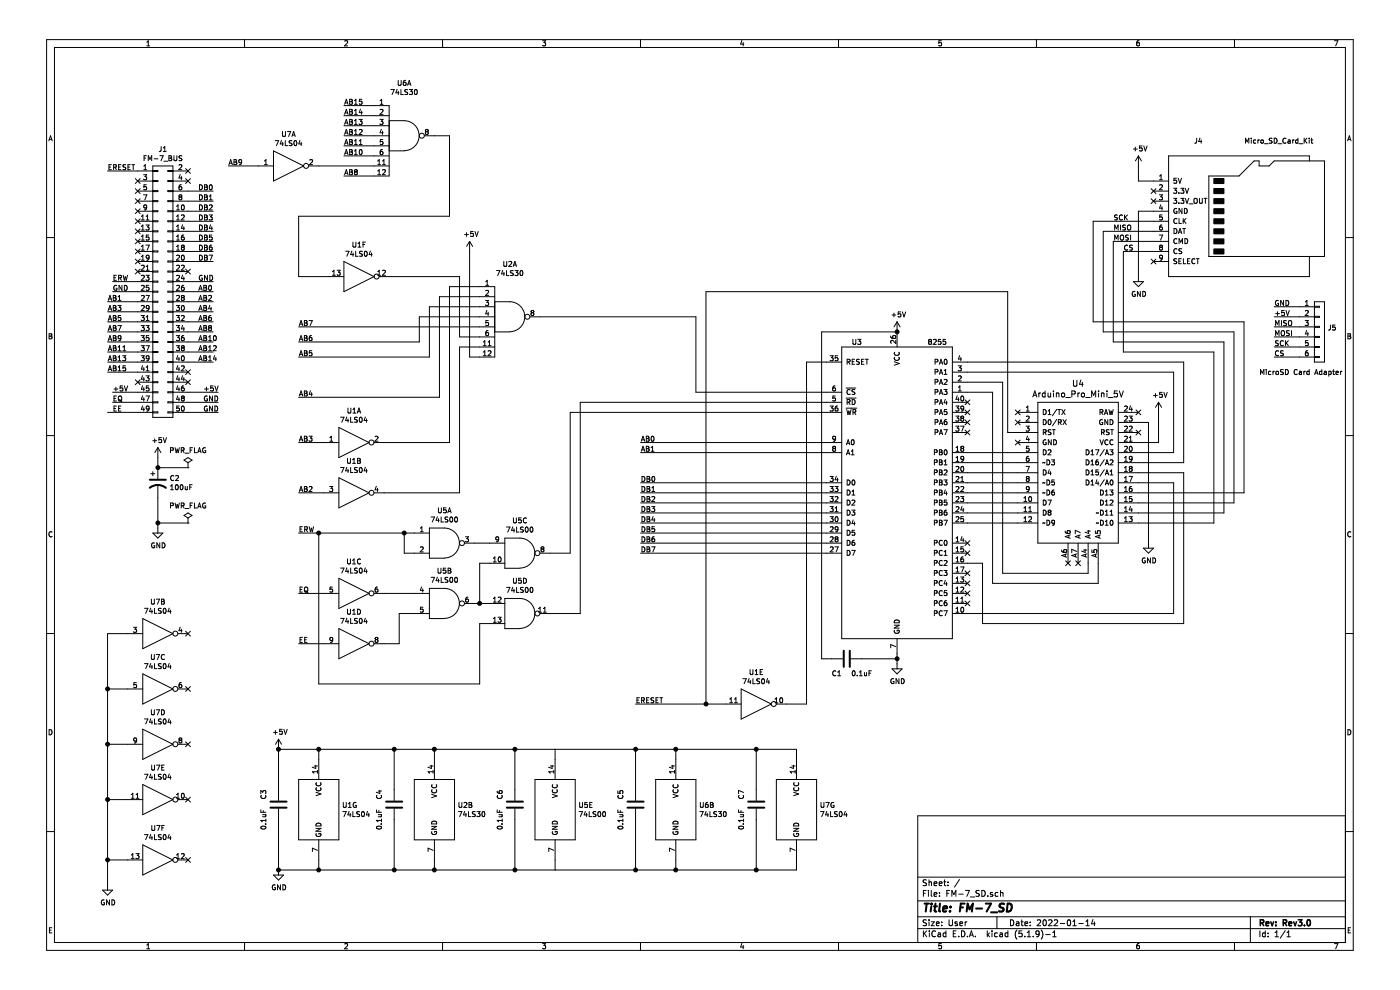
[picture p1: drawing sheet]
EESchema Schematic File Version 4
EELAYER 30 0
EELAYER END
$Descr User 13780 9843
encoding utf-8
Sheet 1 1
Title "FM-7_SD"
Date "2022-01-14"
Rev "Rev3.0"
Comp ""
Comment1 ""
Comment2 ""
Comment3 ""
Comment4 ""
$EndDescr
Text Label 12600 3550 0    50   ~ 0
CS
Text Label 12600 3450 0    50   ~ 0
SCK
Text Label 12600 3350 0    50   ~ 0
MOSI
Text Label 12600 3250 0    50   ~ 0
MISO
Text Label 12600 3150 0    50   ~ 0
+5V
Text Label 12600 3050 0    50   ~ 0
GND
Text Label 11100 2500 0    50   ~ 0
CS
Text Label 11000 2400 0    50   ~ 0
MOSI
Text Label 11000 2300 0    50   ~ 0
MISO
Text Label 11000 2200 0    50   ~ 0
SCK
Wire Wire Line
	12850 3550 12600 3550
Wire Wire Line
	12850 3450 12600 3450
Wire Wire Line
	12850 3350 12600 3350
Wire Wire Line
	12850 3250 12600 3250
Wire Wire Line
	12850 3150 12600 3150
Wire Wire Line
	12850 3050 12600 3050
$Comp
L Connector_Generic:Conn_01x06 J5
U 1 1
P 13050 3250
F 0 "J5" H 13130 3242 50  0000 L CNN
F 1 "MicroSD Card Adapter" H 12450 2800 50  0000 L CNN
F 2 "Connector_PinSocket_2.54mm:PinSocket_1x06_P2.54mm_Vertical" H 13050 3250 50  0001 C CNN
F 3 "~" H 13050 3250 50  0001 C CNN
	1    13050 3250
	1    0    0    -1  
$EndComp
Wire Wire Line
	9950 4300 10050 4300
Wire Wire Line
	9950 2900 9950 4300
Wire Wire Line
	9550 6100 11600 6100
Wire Wire Line
	9550 4500 10050 4500
Wire Wire Line
	9550 4600 10050 4600
Wire Wire Line
	9550 4700 10050 4700
Wire Wire Line
	9550 4800 10050 4800
Wire Wire Line
	9550 4900 10050 4900
Wire Wire Line
	9550 5000 10050 5000
Wire Wire Line
	9550 5100 10050 5100
Wire Wire Line
	9550 5200 10050 5200
Wire Wire Line
	12300 4900 11250 4900
Wire Wire Line
	12300 3200 12300 4900
Wire Wire Line
	10800 3200 12300 3200
Wire Wire Line
	10800 2200 10800 3200
Wire Wire Line
	11400 2200 10800 2200
Wire Wire Line
	12200 5000 11250 5000
Wire Wire Line
	12200 3300 12200 5000
Wire Wire Line
	10900 3300 12200 3300
Wire Wire Line
	10900 2300 10900 3300
Wire Wire Line
	11400 2300 10900 2300
Wire Wire Line
	12100 5100 11250 5100
Wire Wire Line
	12100 3400 12100 5100
Wire Wire Line
	11000 3400 12100 3400
Wire Wire Line
	11000 2400 11000 3400
Wire Wire Line
	11400 2400 11000 2400
Wire Wire Line
	12000 5200 11250 5200
Wire Wire Line
	12000 3500 12000 5200
Wire Wire Line
	11100 3500 12000 3500
Wire Wire Line
	11100 2500 11100 3500
Wire Wire Line
	11400 2500 11100 2500
Wire Wire Line
	9550 3600 11700 3600
Wire Wire Line
	9550 3700 11600 3700
Wire Wire Line
	9550 3800 9900 3800
Wire Wire Line
	9550 3900 9800 3900
$Comp
L Memory_RAM2:Micro_SD_Card_Kit J4
U 1 1
P 12300 2100
F 0 "J4" H 11800 2800 50  0000 L CNN
F 1 "Micro_SD_Card_Kit" H 12300 2800 50  0000 L CNN
F 2 "FM-7_SD:AE-microSD-LLCNV" H 13450 2400 50  0001 C CNN
F 3 "http://katalog.we-online.de/em/datasheet/693072010801.pdf" H 12300 2100 50  0001 C CNN
	1    12300 2100
	1    0    0    -1  
$EndComp
NoConn ~ 11400 1900
NoConn ~ 11400 2000
NoConn ~ 11400 2600
$Comp
L power:+5V #PWR07
U 1 1
P 11250 1650
F 0 "#PWR07" H 11250 1500 50  0001 C CNN
F 1 "+5V" H 11265 1823 50  0000 C CNN
F 2 "" H 11250 1650 50  0001 C CNN
F 3 "" H 11250 1650 50  0001 C CNN
	1    11250 1650
	1    0    0    -1  
$EndComp
Wire Wire Line
	11250 1650 11250 1800
Wire Wire Line
	11250 1800 11400 1800
$Comp
L power:GND #PWR08
U 1 1
P 11250 2750
F 0 "#PWR08" H 11250 2500 50  0001 C CNN
F 1 "GND" H 11255 2577 50  0000 C CNN
F 2 "" H 11250 2750 50  0001 C CNN
F 3 "" H 11250 2750 50  0001 C CNN
	1    11250 2750
	1    0    0    -1  
$EndComp
Wire Wire Line
	11400 2100 11250 2100
Wire Wire Line
	11250 2100 11250 2750
$Comp
L power:GND #PWR06
U 1 1
P 1500 5250
F 0 "#PWR06" H 1500 5000 50  0001 C CNN
F 1 "GND" H 1505 5077 50  0000 C CNN
F 2 "" H 1500 5250 50  0001 C CNN
F 3 "" H 1500 5250 50  0001 C CNN
	1    1500 5250
	1    0    0    -1  
$EndComp
$Comp
L Device:CP1 C2
U 1 1
P 1500 4800
F 0 "C2" H 1615 4846 50  0000 L CNN
F 1 "100uF" H 1615 4755 50  0000 L CNN
F 2 "Capacitor_THT:CP_Radial_D5.0mm_P2.50mm" H 1500 4800 50  0001 C CNN
F 3 "~" H 1500 4800 50  0001 C CNN
	1    1500 4800
	1    0    0    -1  
$EndComp
Connection ~ 1500 4650
Wire Wire Line
	1500 4650 1800 4650
Wire Wire Line
	1500 4550 1500 4650
$Comp
L power:+5V #PWR05
U 1 1
P 1500 4550
F 0 "#PWR05" H 1500 4400 50  0001 C CNN
F 1 "+5V" H 1515 4723 50  0000 C CNN
F 2 "" H 1500 4550 50  0001 C CNN
F 3 "" H 1500 4550 50  0001 C CNN
	1    1500 4550
	1    0    0    -1  
$EndComp
$Comp
L power:PWR_FLAG #FLG01
U 1 1
P 1800 4650
F 0 "#FLG01" H 1800 4725 50  0001 C CNN
F 1 "PWR_FLAG" H 1800 4823 50  0000 C CNN
F 2 "" H 1800 4650 50  0001 C CNN
F 3 "~" H 1800 4650 50  0001 C CNN
	1    1800 4650
	1    0    0    -1  
$EndComp
Wire Wire Line
	11450 4400 11450 4100
Wire Wire Line
	11250 4400 11450 4400
NoConn ~ 10050 4100
NoConn ~ 10050 4200
NoConn ~ 10050 4400
NoConn ~ 10550 5600
NoConn ~ 10650 5600
NoConn ~ 11250 4300
NoConn ~ 11250 4100
NoConn ~ 9550 6000
NoConn ~ 9550 5900
NoConn ~ 9550 5800
NoConn ~ 9550 5700
NoConn ~ 9550 5500
NoConn ~ 9550 5400
NoConn ~ 9550 4300
NoConn ~ 9550 4200
NoConn ~ 9550 4100
NoConn ~ 9550 4000
$Comp
L power:+5V #PWR010
U 1 1
P 11450 4100
F 0 "#PWR010" H 11450 3950 50  0001 C CNN
F 1 "+5V" H 11465 4273 50  0000 C CNN
F 2 "" H 11450 4100 50  0001 C CNN
F 3 "" H 11450 4100 50  0001 C CNN
	1    11450 4100
	1    0    0    -1  
$EndComp
Wire Wire Line
	11350 4200 11350 5400
Wire Wire Line
	11250 4200 11350 4200
$Comp
L power:GND #PWR09
U 1 1
P 11350 5400
F 0 "#PWR09" H 11350 5150 50  0001 C CNN
F 1 "GND" H 11355 5227 50  0000 C CNN
F 2 "" H 11350 5400 50  0001 C CNN
F 3 "" H 11350 5400 50  0001 C CNN
	1    11350 5400
	1    0    0    -1  
$EndComp
Wire Wire Line
	10850 5800 10850 5600
Wire Wire Line
	9800 5800 10850 5800
Wire Wire Line
	9800 3900 9800 5800
Wire Wire Line
	10750 5700 10750 5600
Wire Wire Line
	9900 5700 10750 5700
Wire Wire Line
	9900 3800 9900 5700
Wire Wire Line
	11600 4500 11250 4500
Wire Wire Line
	11600 3700 11600 4500
Wire Wire Line
	11700 4600 11250 4600
Wire Wire Line
	11700 3600 11700 4600
Wire Wire Line
	11700 4700 11250 4700
Wire Wire Line
	11700 6200 11700 4700
Wire Wire Line
	9700 6200 11700 6200
Wire Wire Line
	9700 5600 9700 6200
Wire Wire Line
	9550 5600 9700 5600
Wire Wire Line
	11600 4800 11250 4800
Wire Wire Line
	11600 6100 11600 4800
$Comp
L power:+5V #PWR03
U 1 1
P 8850 3300
F 0 "#PWR03" H 8850 3150 50  0001 C CNN
F 1 "+5V" H 8865 3473 50  0000 C CNN
F 2 "" H 8850 3300 50  0001 C CNN
F 3 "" H 8850 3300 50  0001 C CNN
	1    8850 3300
	1    0    0    -1  
$EndComp
Wire Wire Line
	8100 3300 8850 3300
Wire Wire Line
	8100 6550 8100 3300
Wire Wire Line
	8200 6550 8100 6550
Wire Wire Line
	8850 6500 8850 6550
Wire Wire Line
	8850 6550 8850 6600
Connection ~ 8850 6550
Wire Wire Line
	8500 6550 8850 6550
$Comp
L power:GND #PWR04
U 1 1
P 8850 6600
F 0 "#PWR04" H 8850 6350 50  0001 C CNN
F 1 "GND" H 8855 6427 50  0000 C CNN
F 2 "" H 8850 6600 50  0001 C CNN
F 3 "" H 8850 6600 50  0001 C CNN
	1    8850 6600
	1    0    0    -1  
$EndComp
$Comp
L Device:C C1
U 1 1
P 8350 6550
F 0 "C1" V 8200 6650 50  0000 C CNN
F 1 "0.1uF" V 8200 6400 50  0000 C CNN
F 2 "Capacitor_THT:C_Rect_L4.0mm_W2.5mm_P2.50mm" H 8388 6400 50  0001 C CNN
F 3 "~" H 8350 6550 50  0001 C CNN
	1    8350 6550
	0    -1   -1   0   
$EndComp
Connection ~ 8850 3300
$Comp
L Interface:8255 U3
U 1 1
P 8850 4900
F 0 "U3" H 8450 6400 50  0000 C CNN
F 1 "8255" H 9250 6400 50  0000 C CNN
F 2 "Package_DIP:DIP-40_W15.24mm_LongPads" H 8850 5200 50  0001 C CNN
F 3 "http://aturing.umcs.maine.edu/~meadow/courses/cos335/Intel8255A.pdf" H 8850 5200 50  0001 C CNN
	1    8850 4900
	1    0    0    -1  
$EndComp
Wire Wire Line
	7950 3600 8150 3600
Wire Wire Line
	7950 7000 7950 3600
$Comp
L Arduino:Arduino_Pro_Mini U4
U 1 1
P 10650 4700
F 0 "U4" H 10650 5589 60  0000 C CNN
F 1 "Arduino_Pro_Mini_5V" H 10650 5483 60  0000 C CNN
F 2 "FM-7_SD:Arduino_Pro_Mini" H 11450 3950 60  0001 C CNN
F 3 "https://www.sparkfun.com/products/11113" H 10850 3500 60  0001 C CNN
	1    10650 4700
	1    0    0    -1  
$EndComp
Wire Wire Line
	1800 2900 2050 2900
Wire Wire Line
	1800 3000 2050 3000
Wire Wire Line
	1800 3100 2050 3100
Wire Wire Line
	1800 3200 2050 3200
Wire Wire Line
	1800 1900 2050 1900
Wire Wire Line
	1800 2100 2050 2100
Wire Wire Line
	1800 2300 2050 2300
Wire Wire Line
	1800 2500 2050 2500
Wire Wire Line
	1050 4000 1300 4000
Wire Wire Line
	1050 2800 1300 2800
Wire Wire Line
	1050 3900 1300 3900
Wire Wire Line
	1800 2800 2050 2800
Wire Wire Line
	1050 2900 1300 2900
Wire Wire Line
	1000 3000 1300 3000
Wire Wire Line
	1000 3100 1300 3100
Wire Wire Line
	1000 3200 1300 3200
Wire Wire Line
	1000 3300 1300 3300
Wire Wire Line
	1800 2000 2050 2000
Wire Wire Line
	1800 2200 2050 2200
Wire Wire Line
	1800 2400 2050 2400
Wire Wire Line
	1800 2600 2050 2600
Wire Wire Line
	1000 4100 1300 4100
Wire Wire Line
	1000 1700 1300 1700
Wire Wire Line
	1800 3900 2100 3900
Wire Wire Line
	1800 4000 2100 4000
Wire Wire Line
	1800 4100 2100 4100
Text Label 1900 2900 0    50   ~ 0
AB0
Text Label 1900 3000 0    50   ~ 0
AB2
Text Label 1900 3100 0    50   ~ 0
AB4
Text Label 1900 3200 0    50   ~ 0
AB6
Text Label 1900 1900 0    50   ~ 0
DB0
Text Label 1900 2100 0    50   ~ 0
DB2
Text Label 1900 2300 0    50   ~ 0
DB4
Text Label 1900 2500 0    50   ~ 0
DB6
Text Label 1050 4000 0    50   ~ 0
EQ
Text Label 1050 2800 0    50   ~ 0
ERW
Text Label 1050 3900 0    50   ~ 0
+5V
Text Label 1900 2800 0    50   ~ 0
GND
Text Label 1050 2900 0    50   ~ 0
GND
Text Label 1000 3000 0    50   ~ 0
AB1
Text Label 1000 3100 0    50   ~ 0
AB3
Text Label 1000 3200 0    50   ~ 0
AB5
Text Label 1000 3300 0    50   ~ 0
AB7
Text Label 1900 2000 0    50   ~ 0
DB1
Text Label 1900 2200 0    50   ~ 0
DB3
Text Label 1900 2400 0    50   ~ 0
DB5
Text Label 1900 2600 0    50   ~ 0
DB7
Text Label 1050 4100 0    50   ~ 0
EE
Text Label 1000 1700 0    50   ~ 0
ERESET
Text Label 1950 3900 0    50   ~ 0
+5V
Text Label 1950 4000 0    50   ~ 0
GND
Text Label 1950 4100 0    50   ~ 0
GND
$Comp
L 74xx:74LS04 U1
U 3 1
P 3450 5900
F 0 "U1" H 3450 6217 50  0000 C CNN
F 1 "74LS04" H 3450 6126 50  0000 C CNN
F 2 "Package_DIP:DIP-14_W7.62mm_LongPads" H 3450 5900 50  0001 C CNN
F 3 "http://www.ti.com/lit/gpn/sn74LS04" H 3450 5900 50  0001 C CNN
	3    3450 5900
	1    0    0    -1  
$EndComp
$Comp
L 74xx:74LS04 U1
U 1 1
P 3450 4400
F 0 "U1" H 3450 4717 50  0000 C CNN
F 1 "74LS04" H 3450 4626 50  0000 C CNN
F 2 "Package_DIP:DIP-14_W7.62mm_LongPads" H 3450 4400 50  0001 C CNN
F 3 "http://www.ti.com/lit/gpn/sn74LS04" H 3450 4400 50  0001 C CNN
	1    3450 4400
	1    0    0    -1  
$EndComp
$Comp
L 74xx:74LS04 U1
U 2 1
P 3450 4900
F 0 "U1" H 3450 5217 50  0000 C CNN
F 1 "74LS04" H 3450 5126 50  0000 C CNN
F 2 "Package_DIP:DIP-14_W7.62mm_LongPads" H 3450 4900 50  0001 C CNN
F 3 "http://www.ti.com/lit/gpn/sn74LS04" H 3450 4900 50  0001 C CNN
	2    3450 4900
	1    0    0    -1  
$EndComp
$Comp
L 74xx:74LS04 U1
U 4 1
P 3450 6400
F 0 "U1" H 3450 6717 50  0000 C CNN
F 1 "74LS04" H 3450 6626 50  0000 C CNN
F 2 "Package_DIP:DIP-14_W7.62mm_LongPads" H 3450 6400 50  0001 C CNN
F 3 "http://www.ti.com/lit/gpn/sn74LS04" H 3450 6400 50  0001 C CNN
	4    3450 6400
	1    0    0    -1  
$EndComp
$Comp
L 74xx:74LS04 U1
U 5 1
P 7450 7000
F 0 "U1" H 7450 7317 50  0000 C CNN
F 1 "74LS04" H 7450 7226 50  0000 C CNN
F 2 "Package_DIP:DIP-14_W7.62mm_LongPads" H 7450 7000 50  0001 C CNN
F 3 "http://www.ti.com/lit/gpn/sn74LS04" H 7450 7000 50  0001 C CNN
	5    7450 7000
	1    0    0    -1  
$EndComp
$Comp
L 74xx:74LS04 U1
U 7 1
P 3100 8050
F 0 "U1" H 3330 8096 50  0000 L CNN
F 1 "74LS04" H 3330 8005 50  0000 L CNN
F 2 "Package_DIP:DIP-14_W7.62mm_LongPads" H 3100 8050 50  0001 C CNN
F 3 "http://www.ti.com/lit/gpn/sn74LS04" H 3100 8050 50  0001 C CNN
	7    3100 8050
	1    0    0    -1  
$EndComp
$Comp
L 74xx:74LS30 U2
U 1 1
P 5000 3150
F 0 "U2" H 5000 3675 50  0000 C CNN
F 1 "74LS30" H 5000 3584 50  0000 C CNN
F 2 "Package_DIP:DIP-14_W7.62mm_LongPads" H 5000 3150 50  0001 C CNN
F 3 "http://www.ti.com/lit/gpn/sn74LS30" H 5000 3150 50  0001 C CNN
	1    5000 3150
	1    0    0    -1  
$EndComp
$Comp
L 74xx:74LS30 U2
U 2 1
P 4250 8050
F 0 "U2" H 4480 8096 50  0000 L CNN
F 1 "74LS30" H 4480 8005 50  0000 L CNN
F 2 "Package_DIP:DIP-14_W7.62mm_LongPads" H 4250 8050 50  0001 C CNN
F 3 "http://www.ti.com/lit/gpn/sn74LS30" H 4250 8050 50  0001 C CNN
	2    4250 8050
	1    0    0    -1  
$EndComp
Wire Wire Line
	2900 2750 3200 2750
Wire Wire Line
	3800 2750 4500 2750
Wire Wire Line
	4500 2750 4500 3350
Wire Wire Line
	4500 3350 4700 3350
Wire Wire Line
	4100 3400 4100 3150
Wire Wire Line
	4100 3150 4700 3150
Wire Wire Line
	4200 3050 4700 3050
Wire Wire Line
	4300 2950 4700 2950
Wire Wire Line
	2900 4400 3150 4400
Wire Wire Line
	4400 2850 4700 2850
Text Label 2900 3250 0    50   ~ 0
AB7
Text Label 2900 3400 0    50   ~ 0
AB6
Text Label 2900 3550 0    50   ~ 0
AB5
Text Label 2900 3950 0    50   ~ 0
AB4
Text Label 2900 4400 0    50   ~ 0
AB3
$Comp
L 74xx:74LS04 U1
U 6 1
P 3500 2750
F 0 "U1" H 3500 3067 50  0000 C CNN
F 1 "74LS04" H 3500 2976 50  0000 C CNN
F 2 "Package_DIP:DIP-14_W7.62mm_LongPads" H 3500 2750 50  0001 C CNN
F 3 "http://www.ti.com/lit/gpn/sn74LS04" H 3500 2750 50  0001 C CNN
	6    3500 2750
	1    0    0    -1  
$EndComp
Wire Wire Line
	2900 3250 4700 3250
Wire Wire Line
	2900 3400 4100 3400
Wire Wire Line
	2900 3550 4200 3550
Wire Wire Line
	4200 3550 4200 3050
Wire Wire Line
	3150 4900 2900 4900
Text Label 2900 4900 0    50   ~ 0
AB2
Wire Wire Line
	4300 2950 4300 3950
Wire Wire Line
	4400 2850 4400 4400
Wire Wire Line
	4400 4400 3750 4400
Wire Wire Line
	4700 3450 4500 3450
Wire Wire Line
	4500 3450 4500 4900
Wire Wire Line
	4500 4900 3750 4900
Wire Wire Line
	4700 3550 4600 3550
Wire Wire Line
	4600 3550 4600 2500
$Comp
L power:+5V #PWR01
U 1 1
P 4600 2500
F 0 "#PWR01" H 4600 2350 50  0001 C CNN
F 1 "+5V" H 4615 2673 50  0000 C CNN
F 2 "" H 4600 2500 50  0001 C CNN
F 3 "" H 4600 2500 50  0001 C CNN
	1    4600 2500
	1    0    0    -1  
$EndComp
Wire Wire Line
	6850 3150 6850 3900
Wire Wire Line
	6850 3900 8150 3900
Wire Wire Line
	7750 7000 7950 7000
Wire Wire Line
	7150 7000 6950 7000
Wire Wire Line
	6950 7000 6950 2900
Wire Wire Line
	6950 2900 9950 2900
Wire Wire Line
	6950 7000 6250 7000
Connection ~ 6950 7000
Text Label 6250 7000 0    50   ~ 0
ERESET
Wire Wire Line
	8150 4400 6300 4400
Wire Wire Line
	8150 4500 6300 4500
Wire Wire Line
	8150 4800 6300 4800
Wire Wire Line
	8150 4900 6300 4900
Wire Wire Line
	8150 5000 6300 5000
Wire Wire Line
	8150 5100 6300 5100
Wire Wire Line
	8150 5200 6300 5200
Wire Wire Line
	8150 5300 6300 5300
Wire Wire Line
	8150 5400 6300 5400
Wire Wire Line
	8150 5500 6300 5500
Text Label 6300 4500 0    50   ~ 0
AB1
Text Label 6300 4400 0    50   ~ 0
AB0
Text Label 6300 4800 0    50   ~ 0
DB0
Text Label 6300 4900 0    50   ~ 0
DB1
Text Label 6300 5000 0    50   ~ 0
DB2
Text Label 6300 5100 0    50   ~ 0
DB3
Text Label 6300 5200 0    50   ~ 0
DB4
Text Label 6300 5300 0    50   ~ 0
DB5
Text Label 6300 5400 0    50   ~ 0
DB6
Text Label 6300 5500 0    50   ~ 0
DB7
$Comp
L 74xx:74LS00 U5
U 2 1
P 4350 6000
F 0 "U5" H 4350 6325 50  0000 C CNN
F 1 "74LS00" H 4350 6234 50  0000 C CNN
F 2 "Package_DIP:DIP-14_W7.62mm_LongPads" H 4350 6000 50  0001 C CNN
F 3 "http://www.ti.com/lit/gpn/sn74ls00" H 4350 6000 50  0001 C CNN
	2    4350 6000
	1    0    0    -1  
$EndComp
$Comp
L 74xx:74LS00 U5
U 4 1
P 5100 6100
F 0 "U5" H 5100 6425 50  0000 C CNN
F 1 "74LS00" H 5100 6334 50  0000 C CNN
F 2 "Package_DIP:DIP-14_W7.62mm_LongPads" H 5100 6100 50  0001 C CNN
F 3 "http://www.ti.com/lit/gpn/sn74ls00" H 5100 6100 50  0001 C CNN
	4    5100 6100
	1    0    0    -1  
$EndComp
$Comp
L 74xx:74LS00 U5
U 3 1
P 5100 5500
F 0 "U5" H 5100 5825 50  0000 C CNN
F 1 "74LS00" H 5100 5734 50  0000 C CNN
F 2 "Package_DIP:DIP-14_W7.62mm_LongPads" H 5100 5500 50  0001 C CNN
F 3 "http://www.ti.com/lit/gpn/sn74ls00" H 5100 5500 50  0001 C CNN
	3    5100 5500
	1    0    0    -1  
$EndComp
$Comp
L 74xx:74LS00 U5
U 1 1
P 4350 5400
F 0 "U5" H 4350 5725 50  0000 C CNN
F 1 "74LS00" H 4350 5634 50  0000 C CNN
F 2 "Package_DIP:DIP-14_W7.62mm_LongPads" H 4350 5400 50  0001 C CNN
F 3 "http://www.ti.com/lit/gpn/sn74ls00" H 4350 5400 50  0001 C CNN
	1    4350 5400
	1    0    0    -1  
$EndComp
$Comp
L 74xx:74LS00 U5
U 5 1
P 5450 8050
F 0 "U5" H 5680 8096 50  0000 L CNN
F 1 "74LS00" H 5680 8005 50  0000 L CNN
F 2 "Package_DIP:DIP-14_W7.62mm_LongPads" H 5450 8050 50  0001 C CNN
F 3 "http://www.ti.com/lit/gpn/sn74ls00" H 5450 8050 50  0001 C CNN
	5    5450 8050
	1    0    0    -1  
$EndComp
Wire Wire Line
	4050 5300 3950 5300
Wire Wire Line
	3150 5900 2900 5900
Wire Wire Line
	3150 6400 2900 6400
Wire Wire Line
	4050 5500 3950 5500
Wire Wire Line
	3950 5500 3950 5300
Connection ~ 3950 5300
Wire Wire Line
	3950 5300 3100 5300
Wire Wire Line
	3750 5900 4050 5900
Wire Wire Line
	4050 6100 3900 6100
Wire Wire Line
	3900 6100 3900 6400
Wire Wire Line
	3900 6400 3750 6400
Wire Wire Line
	4650 6000 4700 6000
Wire Wire Line
	3100 5300 3100 6800
Wire Wire Line
	3100 6800 4700 6800
Wire Wire Line
	4700 6800 4700 6200
Wire Wire Line
	4700 6200 4800 6200
Connection ~ 3100 5300
Wire Wire Line
	3100 5300 2900 5300
Wire Wire Line
	4700 6000 4700 5600
Wire Wire Line
	4700 5600 4800 5600
Connection ~ 4700 6000
Wire Wire Line
	4700 6000 4800 6000
Wire Wire Line
	4650 5400 4800 5400
Wire Wire Line
	5400 5500 5600 5500
Wire Wire Line
	5600 5500 5600 4100
Wire Wire Line
	5600 4100 8150 4100
Wire Wire Line
	5400 6100 5700 6100
Wire Wire Line
	5700 6100 5700 4000
Wire Wire Line
	5700 4000 8150 4000
Text Label 2900 5300 0    50   ~ 0
ERW
Text Label 2900 5900 0    50   ~ 0
EQ
Text Label 2900 6400 0    50   ~ 0
EE
Wire Wire Line
	1500 5200 1800 5200
$Comp
L power:PWR_FLAG #FLG0101
U 1 1
P 1800 5200
F 0 "#FLG0101" H 1800 5275 50  0001 C CNN
F 1 "PWR_FLAG" H 1800 5373 50  0000 C CNN
F 2 "" H 1800 5200 50  0001 C CNN
F 3 "~" H 1800 5200 50  0001 C CNN
	1    1800 5200
	1    0    0    -1  
$EndComp
Wire Wire Line
	1500 4950 1500 5200
Connection ~ 1500 5200
Wire Wire Line
	1500 5200 1500 5250
$Comp
L Device:C C3
U 1 1
P 2700 8000
F 0 "C3" V 2550 8100 50  0000 C CNN
F 1 "0.1uF" V 2550 7850 50  0000 C CNN
F 2 "Capacitor_THT:C_Rect_L4.0mm_W2.5mm_P2.50mm" H 2738 7850 50  0001 C CNN
F 3 "~" H 2700 8000 50  0001 C CNN
	1    2700 8000
	1    0    0    -1  
$EndComp
Wire Wire Line
	2700 7850 2700 7450
Wire Wire Line
	2700 7450 3100 7450
Wire Wire Line
	3100 7450 3100 7550
Wire Wire Line
	2700 8150 2700 8650
Wire Wire Line
	2700 8650 3100 8650
Wire Wire Line
	3100 8650 3100 8550
$Comp
L Device:C C4
U 1 1
P 3850 8000
F 0 "C4" V 3700 8100 50  0000 C CNN
F 1 "0.1uF" V 3700 7850 50  0000 C CNN
F 2 "Capacitor_THT:C_Rect_L4.0mm_W2.5mm_P2.50mm" H 3888 7850 50  0001 C CNN
F 3 "~" H 3850 8000 50  0001 C CNN
	1    3850 8000
	1    0    0    -1  
$EndComp
Wire Wire Line
	3850 7850 3850 7450
Wire Wire Line
	3850 7450 4250 7450
Wire Wire Line
	3850 8150 3850 8650
Wire Wire Line
	3850 8650 4250 8650
$Comp
L Device:C C6
U 1 1
P 5050 8000
F 0 "C6" V 4900 8100 50  0000 C CNN
F 1 "0.1uF" V 4900 7850 50  0000 C CNN
F 2 "Capacitor_THT:C_Rect_L4.0mm_W2.5mm_P2.50mm" H 5088 7850 50  0001 C CNN
F 3 "~" H 5050 8000 50  0001 C CNN
	1    5050 8000
	1    0    0    -1  
$EndComp
Wire Wire Line
	5050 7850 5050 7450
Wire Wire Line
	5050 8150 5050 8650
Wire Wire Line
	5450 7450 5450 7550
Wire Wire Line
	5450 8550 5450 8650
Wire Wire Line
	4250 7450 4250 7550
Wire Wire Line
	4250 8550 4250 8650
Wire Wire Line
	3100 7450 3850 7450
Connection ~ 3100 7450
Connection ~ 3850 7450
Connection ~ 4250 7450
Wire Wire Line
	3100 8650 3850 8650
Connection ~ 3100 8650
Connection ~ 3850 8650
Connection ~ 4250 8650
$Comp
L power:GND #PWR0102
U 1 1
P 2700 8650
F 0 "#PWR0102" H 2700 8400 50  0001 C CNN
F 1 "GND" H 2705 8477 50  0000 C CNN
F 2 "" H 2700 8650 50  0001 C CNN
F 3 "" H 2700 8650 50  0001 C CNN
	1    2700 8650
	1    0    0    -1  
$EndComp
Connection ~ 2700 8650
$Comp
L power:+5V #PWR0103
U 1 1
P 2700 7450
F 0 "#PWR0103" H 2700 7300 50  0001 C CNN
F 1 "+5V" H 2715 7623 50  0000 C CNN
F 2 "" H 2700 7450 50  0001 C CNN
F 3 "" H 2700 7450 50  0001 C CNN
	1    2700 7450
	1    0    0    -1  
$EndComp
Connection ~ 2700 7450
Wire Wire Line
	5300 3150 6850 3150
Wire Wire Line
	2900 3950 4300 3950
Wire Wire Line
	4250 7450 5050 7450
Wire Wire Line
	4250 8650 5050 8650
Connection ~ 5050 7450
Wire Wire Line
	5050 7450 5450 7450
Connection ~ 5050 8650
Wire Wire Line
	5050 8650 5450 8650
$Comp
L Connector_Generic:Conn_02x25_Odd_Even J1
U 1 1
P 1500 2900
F 0 "J1" H 1550 4317 50  0000 C CNN
F 1 "FM-7_BUS" H 1550 4226 50  0000 C CNN
F 2 "Connector_PinHeader_2.54mm:PinHeader_2x25_P2.54mm_Horizontal" H 1500 2900 50  0001 C CNN
F 3 "~" H 1500 2900 50  0001 C CNN
	1    1500 2900
	1    0    0    -1  
$EndComp
NoConn ~ 1800 2700
NoConn ~ 1800 3700
NoConn ~ 1800 3800
NoConn ~ 1300 3800
NoConn ~ 1300 2700
NoConn ~ 1300 2600
NoConn ~ 1300 2500
NoConn ~ 1300 2400
NoConn ~ 1300 2300
NoConn ~ 1300 2200
NoConn ~ 1300 2100
NoConn ~ 1300 2000
NoConn ~ 1300 1900
NoConn ~ 1300 1800
NoConn ~ 1800 1700
$Comp
L 74xx:74LS30 U6
U 1 1
P 3950 1350
F 0 "U6" H 3950 1875 50  0000 C CNN
F 1 "74LS30" H 3950 1784 50  0000 C CNN
F 2 "Package_DIP:DIP-14_W7.62mm_LongPads" H 3950 1350 50  0001 C CNN
F 3 "http://www.ti.com/lit/gpn/sn74LS30" H 3950 1350 50  0001 C CNN
	1    3950 1350
	1    0    0    -1  
$EndComp
$Comp
L 74xx:74LS30 U6
U 2 1
P 6650 8050
F 0 "U6" H 6880 8096 50  0000 L CNN
F 1 "74LS30" H 6880 8005 50  0000 L CNN
F 2 "Package_DIP:DIP-14_W7.62mm_LongPads" H 6650 8050 50  0001 C CNN
F 3 "http://www.ti.com/lit/gpn/sn74LS30" H 6650 8050 50  0001 C CNN
	2    6650 8050
	1    0    0    -1  
$EndComp
$Comp
L 74xx:74LS04 U7
U 1 1
P 2800 1650
F 0 "U7" H 2800 1967 50  0000 C CNN
F 1 "74LS04" H 2800 1876 50  0000 C CNN
F 2 "Package_DIP:DIP-14_W7.62mm_LongPads" H 2800 1650 50  0001 C CNN
F 3 "http://www.ti.com/lit/gpn/sn74LS04" H 2800 1650 50  0001 C CNN
	1    2800 1650
	1    0    0    -1  
$EndComp
$Comp
L 74xx:74LS04 U7
U 2 1
P 1500 6300
F 0 "U7" H 1500 6617 50  0000 C CNN
F 1 "74LS04" H 1500 6526 50  0000 C CNN
F 2 "Package_DIP:DIP-14_W7.62mm_LongPads" H 1500 6300 50  0001 C CNN
F 3 "http://www.ti.com/lit/gpn/sn74LS04" H 1500 6300 50  0001 C CNN
	2    1500 6300
	1    0    0    -1  
$EndComp
$Comp
L 74xx:74LS04 U7
U 3 1
P 1500 6850
F 0 "U7" H 1500 7167 50  0000 C CNN
F 1 "74LS04" H 1500 7076 50  0000 C CNN
F 2 "Package_DIP:DIP-14_W7.62mm_LongPads" H 1500 6850 50  0001 C CNN
F 3 "http://www.ti.com/lit/gpn/sn74LS04" H 1500 6850 50  0001 C CNN
	3    1500 6850
	1    0    0    -1  
$EndComp
$Comp
L 74xx:74LS04 U7
U 4 1
P 1500 7400
F 0 "U7" H 1500 7717 50  0000 C CNN
F 1 "74LS04" H 1500 7626 50  0000 C CNN
F 2 "Package_DIP:DIP-14_W7.62mm_LongPads" H 1500 7400 50  0001 C CNN
F 3 "http://www.ti.com/lit/gpn/sn74LS04" H 1500 7400 50  0001 C CNN
	4    1500 7400
	1    0    0    -1  
$EndComp
$Comp
L 74xx:74LS04 U7
U 5 1
P 1500 7950
F 0 "U7" H 1500 8267 50  0000 C CNN
F 1 "74LS04" H 1500 8176 50  0000 C CNN
F 2 "Package_DIP:DIP-14_W7.62mm_LongPads" H 1500 7950 50  0001 C CNN
F 3 "http://www.ti.com/lit/gpn/sn74LS04" H 1500 7950 50  0001 C CNN
	5    1500 7950
	1    0    0    -1  
$EndComp
$Comp
L 74xx:74LS04 U7
U 6 1
P 1500 8550
F 0 "U7" H 1500 8867 50  0000 C CNN
F 1 "74LS04" H 1500 8776 50  0000 C CNN
F 2 "Package_DIP:DIP-14_W7.62mm_LongPads" H 1500 8550 50  0001 C CNN
F 3 "http://www.ti.com/lit/gpn/sn74LS04" H 1500 8550 50  0001 C CNN
	6    1500 8550
	1    0    0    -1  
$EndComp
$Comp
L 74xx:74LS04 U7
U 7 1
P 7850 8050
F 0 "U7" H 8080 8096 50  0000 L CNN
F 1 "74LS04" H 8080 8005 50  0000 L CNN
F 2 "Package_DIP:DIP-14_W7.62mm_LongPads" H 7850 8050 50  0001 C CNN
F 3 "http://www.ti.com/lit/gpn/sn74LS04" H 7850 8050 50  0001 C CNN
	7    7850 8050
	1    0    0    -1  
$EndComp
Wire Wire Line
	1800 3300 2050 3300
Wire Wire Line
	1800 3400 2050 3400
Wire Wire Line
	1800 3500 2050 3500
Wire Wire Line
	1800 3600 2050 3600
Text Label 1900 3300 0    50   ~ 0
AB8
Text Label 1900 3400 0    50   ~ 0
AB10
Text Label 1900 3500 0    50   ~ 0
AB12
Text Label 1900 3600 0    50   ~ 0
AB14
Wire Wire Line
	1000 3400 1300 3400
Wire Wire Line
	1000 3500 1300 3500
Wire Wire Line
	1000 3600 1300 3600
Wire Wire Line
	1000 3700 1300 3700
Text Label 1000 3400 0    50   ~ 0
AB9
Text Label 1000 3500 0    50   ~ 0
AB11
Text Label 1000 3600 0    50   ~ 0
AB13
Text Label 1000 3700 0    50   ~ 0
AB15
Wire Wire Line
	3350 1050 3650 1050
Wire Wire Line
	3350 1150 3650 1150
Wire Wire Line
	3350 1250 3650 1250
Wire Wire Line
	3350 1350 3650 1350
Text Label 3350 1050 0    50   ~ 0
AB15
Text Label 3350 1150 0    50   ~ 0
AB14
Text Label 3350 1250 0    50   ~ 0
AB13
Text Label 3350 1350 0    50   ~ 0
AB12
Wire Wire Line
	3350 1450 3650 1450
Wire Wire Line
	3350 1550 3650 1550
Wire Wire Line
	2200 1650 2500 1650
Wire Wire Line
	3350 1750 3650 1750
Text Label 3350 1450 0    50   ~ 0
AB11
Text Label 3350 1550 0    50   ~ 0
AB10
Text Label 2200 1650 0    50   ~ 0
AB9
Text Label 3350 1750 0    50   ~ 0
AB8
Wire Wire Line
	3650 1650 3100 1650
Wire Wire Line
	2900 2750 2900 2150
Wire Wire Line
	2900 2150 4400 2150
Wire Wire Line
	4400 2150 4400 1350
Wire Wire Line
	4400 1350 4250 1350
NoConn ~ 1800 1800
$Comp
L Device:C C5
U 1 1
P 6250 8000
F 0 "C5" V 6100 8100 50  0000 C CNN
F 1 "0.1uF" V 6100 7850 50  0000 C CNN
F 2 "Capacitor_THT:C_Rect_L4.0mm_W2.5mm_P2.50mm" H 6288 7850 50  0001 C CNN
F 3 "~" H 6250 8000 50  0001 C CNN
	1    6250 8000
	1    0    0    -1  
$EndComp
Wire Wire Line
	6250 7850 6250 7450
Wire Wire Line
	6250 8150 6250 8650
Wire Wire Line
	5450 7450 6250 7450
Wire Wire Line
	5450 8650 6250 8650
Connection ~ 6250 7450
Connection ~ 6250 8650
$Comp
L Device:C C7
U 1 1
P 7450 8000
F 0 "C7" V 7300 8100 50  0000 C CNN
F 1 "0.1uF" V 7300 7850 50  0000 C CNN
F 2 "Capacitor_THT:C_Rect_L4.0mm_W2.5mm_P2.50mm" H 7488 7850 50  0001 C CNN
F 3 "~" H 7450 8000 50  0001 C CNN
	1    7450 8000
	1    0    0    -1  
$EndComp
Wire Wire Line
	7450 7850 7450 7450
Wire Wire Line
	7450 8150 7450 8650
Connection ~ 7450 7450
Wire Wire Line
	7450 7450 7850 7450
Connection ~ 7450 8650
Wire Wire Line
	7450 8650 7850 8650
Wire Wire Line
	6250 7450 6650 7450
Wire Wire Line
	6250 8650 6650 8650
Wire Wire Line
	6650 7550 6650 7450
Connection ~ 6650 7450
Wire Wire Line
	6650 7450 7450 7450
Wire Wire Line
	6650 8550 6650 8650
Connection ~ 6650 8650
Wire Wire Line
	6650 8650 7450 8650
Wire Wire Line
	7850 7550 7850 7450
Wire Wire Line
	7850 8550 7850 8650
NoConn ~ 1800 6300
NoConn ~ 1800 6850
NoConn ~ 1800 7400
NoConn ~ 1800 7950
NoConn ~ 1800 8550
Wire Wire Line
	1200 6300 1000 6300
Wire Wire Line
	1000 6300 1000 6850
Wire Wire Line
	1200 6850 1000 6850
Connection ~ 1000 6850
Wire Wire Line
	1000 6850 1000 7400
Wire Wire Line
	1200 7400 1000 7400
Connection ~ 1000 7400
Wire Wire Line
	1000 7400 1000 7950
Wire Wire Line
	1200 7950 1000 7950
Connection ~ 1000 7950
Wire Wire Line
	1000 7950 1000 8550
Wire Wire Line
	1200 8550 1000 8550
Connection ~ 1000 8550
Wire Wire Line
	1000 8550 1000 8800
$Comp
L power:GND #PWR0101
U 1 1
P 1000 8800
F 0 "#PWR0101" H 1000 8550 50  0001 C CNN
F 1 "GND" H 1005 8627 50  0000 C CNN
F 2 "" H 1000 8800 50  0001 C CNN
F 3 "" H 1000 8800 50  0001 C CNN
	1    1000 8800
	1    0    0    -1  
$EndComp
$EndSCHEMATC
